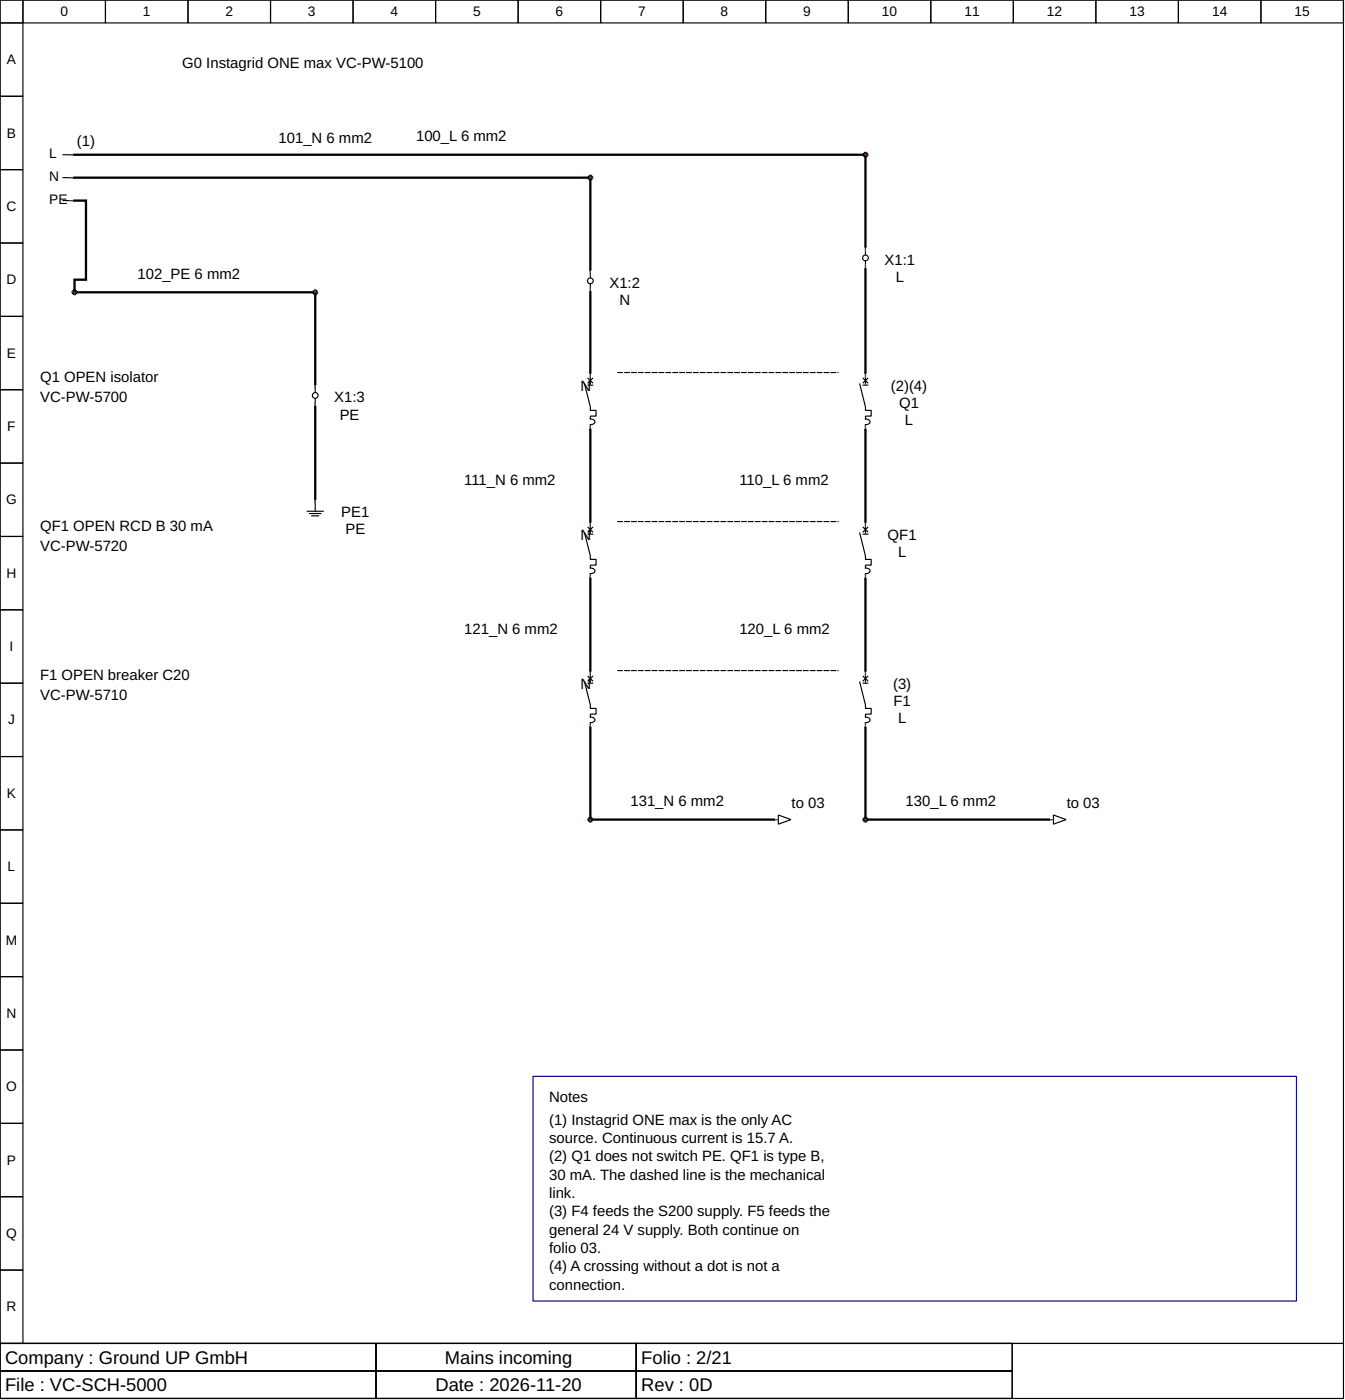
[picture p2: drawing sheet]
<svg xmlns="http://www.w3.org/2000/svg" width="310mm" height="323mm" viewBox="0 0 310 323" stroke-linecap="round" stroke-linejoin="round" font-family="sans-serif">
<g fill="none" stroke="#000" stroke-width=".26">
<path d="M0 0h310.1v310.1h-310.1zM0 0h5.3v5.3h-5.3zM5.3 0h19v5.3h-19zM24.3 0h19.1v5.3h-19.1zM43.4 0h19v5.3h-19zM62.4 0h19.1v5.3h-19.1zM81.5 0h19v5.3h-19zM100.5 0h19.1v5.3h-19.1zM119.6 0h19v5.3h-19zM138.6 0h19.1v5.3h-19.1zM157.7 0h19v5.3h-19zM176.7 0h19.1v5.3h-19.1z"/>
<path d="M195.8 0h19v5.3h-19zM214.8 0h19.1v5.3h-19.1zM233.9 0h19v5.3h-19zM252.9 0h19.1v5.3h-19.1zM272 0h19v5.3h-19zM291 0h19.1v5.3h-19.1zM0 5.3h5.3v16.9h-5.3zM0 22.2h5.3v17h-5.3zM0 39.2h5.3v16.9h-5.3zM14.6 35.7h2.6M0 56.1h5.3v16.9h-5.3zM14.6 46.3h2.6"/>
<path d="M14.6 41h2.6M199.8 56.9v1.8M0 73h5.3v17h-5.3zM136.3 62.2v1.8M136.3 65.6v1.9M199.8 60.3v1.9M0 90h5.3v16.9h-5.3zM72.8 88.6v1.9M72.8 92.1v1.8M134.9 88.6l1.4 5.3v.8h1.3v1.3h-1.3v.7a.79 .79 0 0 1 .9 .9l-.9 .4v1.2M135.7 88.9h1.1M135.7 87.3l1.1 1.1"/>
<path d="M136.3 86v2.6M136.8 87.3l-1.1 1.1M198.4 88.6l1.4 5.3v.8h1.3v1.3h-1.3v.7a.79 .79 0 0 1 .9 .9l-.9 .4v1.2M199.2 87.3l1.1 1.1M199.2 88.9h1.1M199.8 86v2.6M200.3 87.3l-1.1 1.1M0 106.9h5.3v16.9h-5.3zM70.9 118h3.7M71.4 118.5h2.7M72 119.1h1.6M72.8 115.4v2.6"/>
<path d="M0 123.8h5.3v17h-5.3zM134.9 123l1.4 5.3v.8h1.3v1.3h-1.3v.7a.79 .79 0 0 1 .9 .9l-.9 .4v1.2M135.7 123.3h1.1M135.7 121.7l1.1 1.1M136.3 120.4v2.6M136.8 121.7l-1.1 1.1M198.4 123l1.4 5.3v.8h1.3v1.3h-1.3v.7a.79 .79 0 0 1 .9 .9l-.9 .4v1.2M199.2 121.7l1.1 1.1M199.2 123.3h1.1M199.8 120.4v2.6M200.3 121.7l-1.1 1.1M0 140.8h5.3v16.9h-5.3z"/>
<path d="M0 157.7h5.3v16.9h-5.3zM134.9 157.4l1.4 5.3v.8h1.3v1.3h-1.3v.7a.79 .79 0 0 1 .9 .9l-.9 .4v1.2M135.7 157.7h1.1M135.7 156.1l1.1 1.1M136.3 154.8v2.6M136.8 156.1l-1.1 1.1M198.4 157.4l1.4 5.3v.8h1.3v1.3h-1.3v.7a.79 .79 0 0 1 .9 .9l-.9 .4v1.2M199.2 156.1l1.1 1.1M199.2 157.7h1.1M199.8 154.8v2.6M200.3 156.1l-1.1 1.1M0 174.6h5.3v17h-5.3z"/>
<path d="M0 191.6h5.3v16.9h-5.3zM178.9 189.2h.8M179.7 188.1l2.9 1.1-2.9 1zM242.4 189.2h.8M243.2 188.1l2.9 1.1-2.9 1zM0 208.5h5.3v16.9h-5.3zM0 225.4h5.3v17h-5.3zM0 242.4h5.3v16.9h-5.3zM0 259.3h5.3v16.9h-5.3zM0 276.2h5.3v17h-5.3zM0 293.2h5.3v16.9h-5.3zM0 310.1h310.1v12.7h-310.1z"/>
<path d="M0 310.1h86.8v6.3h-86.8zM0 316.4h86.8v6.4h-86.8zM86.8 310.1h60v6.3h-60zM86.8 316.4h60v6.4h-60zM146.8 310.1h86.8v6.3h-86.8zM146.8 316.4h86.8v6.4h-86.8z"/>
<circle cx="199.8" cy="59.5" r=".66"/>
<circle cx="136.3" cy="64.8" r=".66"/>
<circle cx="72.8" cy="91.3" r=".66"/>
</g>
<path d="M142.6 86h50.8M142.6 120.4h50.8M142.6 154.8h50.8" fill="none" stroke="#000" stroke-width=".26" stroke-dasharray="1.1 .5"/>
<path d="M123 248.4h176.2v51.9h-176.2z" fill="none" stroke="#000080" stroke-width=".26"/>
<g fill="none" stroke="#f00" stroke-width=".26">
<path d="M16.1 35.7h1.1M199.2 35.7h1.1M199.8 35.2v1M16.1 41h1.1M16.1 46.3h1.1M135.7 41h1.1M136.3 40.5v1M199.8 56.9v1M16.7 67.5h1M17.2 66.9v1.1M72.2 67.5h1.1M72.8 66.9v1.1"/>
<path d="M136.3 62.2v1M136.3 66.4v1.1M199.8 61.1v1.1M72.8 88.6v1.1M72.8 92.9v1M136.3 86v1M136.3 98.2v1M199.8 86v1M199.8 98.2v1M72.8 115.1v1.1M136.3 120.4v1M136.3 132.6v1"/>
<path d="M199.8 120.4v1M199.8 132.6v1M136.3 154.8v1M199.8 154.8v1M136.3 167v1M199.8 167v1M135.7 189.2h1.1M136.3 188.6v1.1M178.6 189.2h1.1M199.2 189.2h1.1M199.8 188.6v1.1M242.1 189.2h1.1"/>
</g>
<g fill="none" stroke="#00f" stroke-width=".26">
<path d="M17.2 35.7h.1M199.2 35.7h.1M199.8 35.2h.1M199.8 36.2h.1M200.3 35.7h.1M17.2 41h.1M17.2 46.3h.1M135.7 41h.1M136.3 40.5h.1M136.3 41.5h.1M136.8 41h.1M199.8 56.9h.1"/>
<path d="M16.7 67.5h.1M17.2 66.9h.1M17.2 68h.1M17.7 67.5h.1M72.2 67.5h.1M72.8 66.9h.1M72.8 68h.1M73.3 67.5h.1M136.3 62.2h.1M136.3 67.5h.1M199.8 62.2h.1M72.8 88.6h.1"/>
<path d="M72.8 93.9h.1M136.3 86h.1M136.3 99.2h.1M199.8 86h.1M199.8 99.2h.1M72.8 115.1h.1M136.3 120.4h.1M136.3 133.6h.1M199.8 120.4h.1M199.8 133.6h.1M136.3 154.8h.1M199.8 154.8h.1"/>
<path d="M136.3 168h.1M199.8 168h.1M135.7 189.2h.1M136.3 188.6h.1M136.3 189.7h.1M136.8 189.2h.1M178.6 189.2h.1M199.2 189.2h.1M199.8 188.6h.1M199.8 189.7h.1M200.3 189.2h.1M242.1 189.2h.1"/>
</g>
<g fill="#000" stroke="#000" stroke-width=".26">
<circle cx="199.8" cy="35.7" r=".53"/>
<circle cx="136.3" cy="41" r=".53"/>
<circle cx="17.2" cy="67.5" r=".53"/>
<circle cx="72.8" cy="67.5" r=".53"/>
<circle cx="136.3" cy="189.2" r=".53"/>
<circle cx="199.8" cy="189.2" r=".53"/>
</g>
<g fill="none" stroke="#000" stroke-width=".53">
<path d="M17.2 35.7h182M199.8 36.2v20.7M17.2 46.3h2.6v18.3h-2.6v2.3M17.2 41h118.5M136.3 41.5v20.7M17.7 67.5h54.5M72.8 68v20.6M136.3 67.5v18.5M199.8 62.2v23.8M72.8 93.9v21.2M136.3 99.2v21.2M199.8 99.2v21.2"/>
<path d="M136.3 133.6v21.2M199.8 133.6v21.2M136.3 168v20.6M199.8 168v20.6M136.8 189.2h41.8M200.3 189.2h41.8"/>
</g>
<g font-size="4.2">
<text x="1.2" y="314.7">Company : Ground UP GmbH</text>
<text x="102.7" y="314.7">Mains incoming</text>
<text x="148" y="314.7">Folio : 2/21</text>
<text x="1.2" y="321.1">File : VC-SCH-5000</text>
<text x="100.5" y="321.1">Date : 2026-11-20</text>
<text x="148" y="321.1">Rev : 0D</text>
</g>
<g font-size="3.4">
<text x="42.1" y="15.6">G0 Instagrid ONE max VC-PW-5100</text>
<text x="17.7" y="33.6">(1)</text>
<text x="64.3" y="33.1">101_N 6 mm2</text>
<text x="96" y="32.5">100_L 6 mm2</text>
<text x="31.7" y="64.3">102_PE 6 mm2</text>
<text x="204.2" y="61.1">X1:1</text>
<text x="206.7" y="65.1">L</text>
<text x="140.7" y="66.4">X1:2</text>
<text x="143" y="70.4">N</text>
<text x="9.3" y="88.1">Q1 OPEN isolator</text>
<text x="9.3" y="92.9">VC-PW-5700</text>
<text x="77.2" y="92.9">X1:3</text>
<text x="134" y="90.2">N</text>
<text x="205.6" y="90.2">(2)(4)</text>
<text x="207.5" y="94.2">Q1</text>
<text x="78.4" y="96.8">PE</text>
<text x="208.9" y="98.2">L</text>
<text x="107.2" y="111.9">111_N 6 mm2</text>
<text x="170.7" y="111.9">110_L 6 mm2</text>
<text x="78.8" y="119.3">PE1</text>
<text x="9.3" y="122.5">QF1 OPEN RCD B 30 mA</text>
<text x="79.7" y="123.3">PE</text>
<text x="134" y="124.6">N</text>
<text x="204.9" y="124.6">QF1</text>
<text x="9.3" y="127.3">VC-PW-5720</text>
<text x="207.3" y="128.6">L</text>
<text x="107.2" y="146.3">121_N 6 mm2</text>
<text x="170.7" y="146.3">120_L 6 mm2</text>
<text x="9.3" y="156.9">F1 OPEN breaker C20</text>
<text x="9.3" y="161.7">VC-PW-5710</text>
<text x="134" y="159">N</text>
<text x="206.1" y="159">(3)</text>
<text x="206.2" y="163">F1</text>
<text x="207.3" y="167">L</text>
<text x="145.5" y="186">131_N 6 mm2</text>
<text x="182.7" y="186.5">to 03</text>
<text x="209" y="186">130_L 6 mm2</text>
<text x="246.2" y="186.5">to 03</text>
<text x="126.7" y="254.3">Notes</text>
<text x="126.7" y="259.6">(1) Instagrid ONE max is the only AC</text>
<text x="126.7" y="263.8">source. Continuous current is 15.7 A.</text>
<text x="126.7" y="268">(2) Q1 does not switch PE. QF1 is type B,</text>
<text x="126.7" y="272.3">30 mA. The dashed line is the mechanical</text>
<text x="126.7" y="276.5">link.</text>
<text x="126.7" y="280.7">(3) F4 feeds the S200 supply. F5 feeds the</text>
<text x="126.7" y="285">general 24 V supply. Both continue on</text>
<text x="126.7" y="289.2">folio 03.</text>
<text x="126.7" y="293.4">(4) A crossing without a dot is not a</text>
<text x="126.7" y="297.7">connection.</text>
</g>
<g font-size="3.2">
<text x="13.9" y="3.7">0</text>
<text x="33" y="3.7">1</text>
<text x="52" y="3.7">2</text>
<text x="71.1" y="3.7">3</text>
<text x="90.1" y="3.7">4</text>
<text x="109.2" y="3.7">5</text>
<text x="128.2" y="3.7">6</text>
<text x="147.3" y="3.7">7</text>
<text x="166.3" y="3.7">8</text>
<text x="185.4" y="3.7">9</text>
<text x="203.6" y="3.7">10</text>
<text x="222.6" y="3.7">11</text>
<text x="241.7" y="3.7">12</text>
<text x="260.7" y="3.7">13</text>
<text x="279.8" y="3.7">14</text>
<text x="298.8" y="3.7">15</text>
<text x="1.6" y="14.8">A</text>
<text x="1.6" y="31.7">B</text>
<text x="11.4" y="41.8">N</text>
<text x="11.4" y="36.5">L</text>
<text x="11.4" y="47.1">PE</text>
<text x="1.5" y="48.7">C</text>
<text x="1.5" y="65.6">D</text>
<text x="1.6" y="82.5">E</text>
<text x="1.7" y="99.5">F</text>
<text x="1.4" y="116.4">G</text>
<text x="1.5" y="133.3">H</text>
<text x="2.2" y="150.3">I</text>
<text x="1.9" y="167.2">J</text>
<text x="1.6" y="184.1">K</text>
<text x="1.8" y="201.1">L</text>
<text x="1.3" y="218">M</text>
<text x="1.5" y="234.9">N</text>
<text x="1.4" y="251.9">O</text>
<text x="1.6" y="268.8">P</text>
<text x="1.4" y="285.7">Q</text>
<text x="1.5" y="302.7">R</text>
</g>
</svg>
